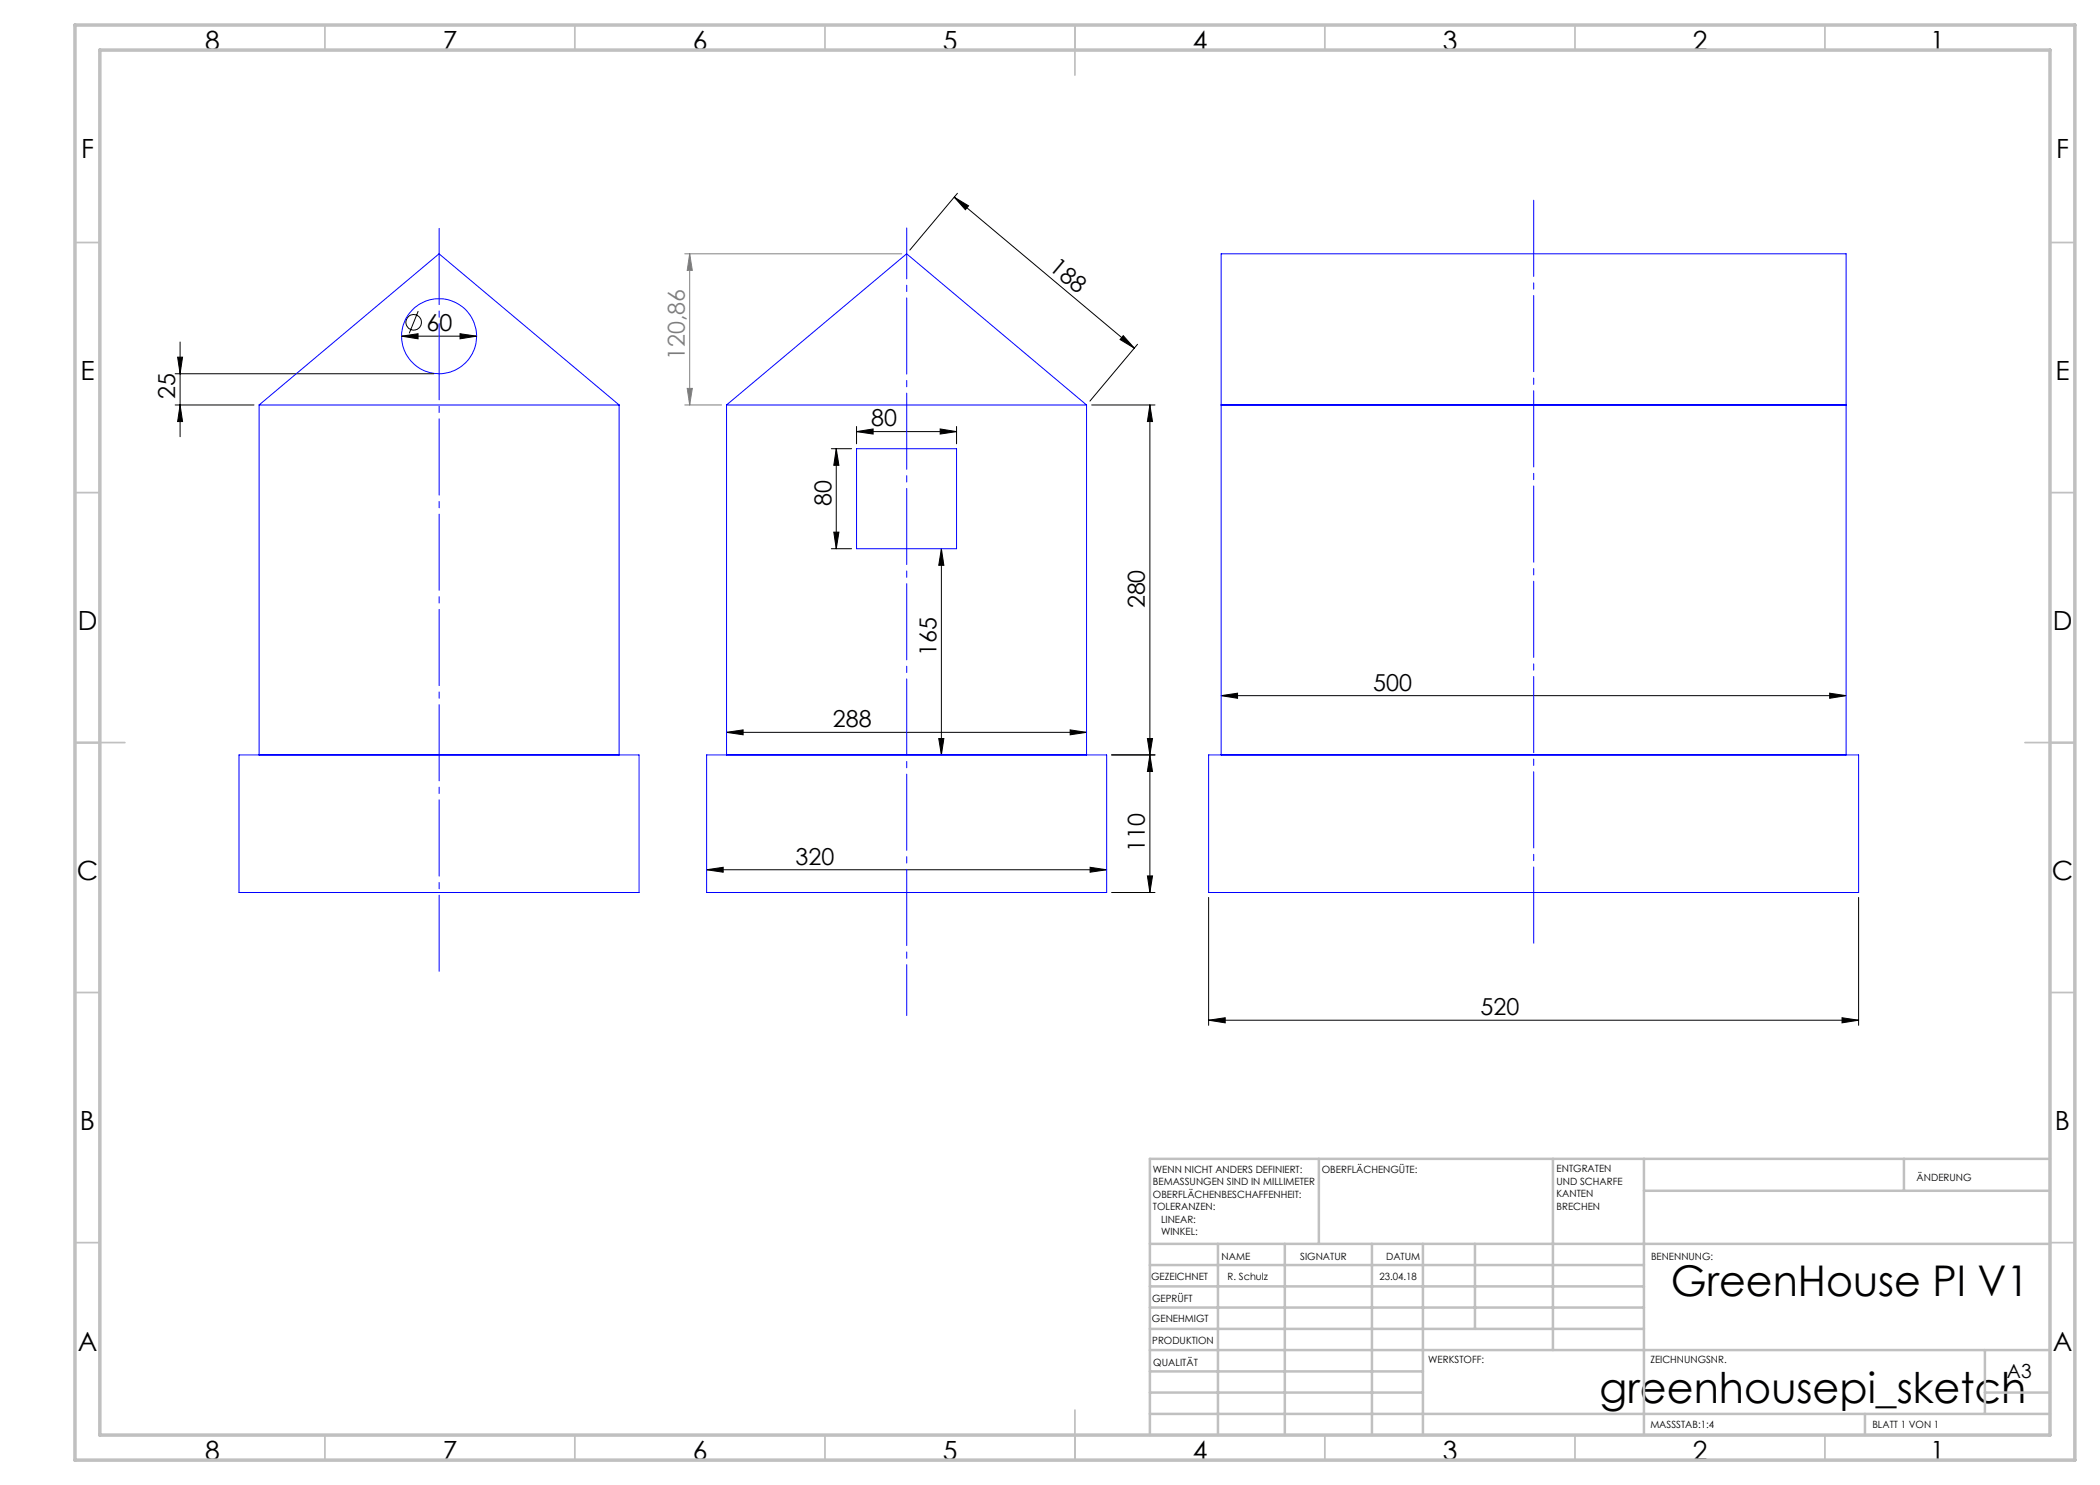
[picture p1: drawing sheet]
<svg xmlns="http://www.w3.org/2000/svg" width="420mm" height="297mm" viewBox="0 0 420 297" stroke-linecap="round" stroke-linejoin="round" font-family="sans-serif">
<g fill="none" stroke="#000" stroke-width=".2">
<path d="M190.9 39.4l36 30.2M190.9 39.4l2.8 1.8-.6 .7zM191.5 38.7l-9.5 11.3M35 74.8h51.8M35.5 71.4h1l-.5 3.4zM36 68.4v18.9M80.3 67.2h15M80.3 67.2l3.3-.5v1.1zM83.6 62.2l-1.8 4.5M92 66.7l3.3 .5-3.3 .6zM224.6 67.1l2.3 2.5-2.9-1.7zM227.5 68.9l-9.5 11.3"/>
<path d="M35 81h15.8M36 81l.5 3.3h-1zM166.3 89.7h4M167.3 89.7l.5 3.4h-1zM167.3 89.7v20M171.3 86.3l3.3-.5v1zM171.3 85.3v3.5M171.3 86.3h20M188 85.8l3.3 .5-3.3 .5zM191.3 85.3v3.5M218.3 81h12.7M230 81l.5 3.3h-1z"/>
<path d="M230 81v97.5M166.3 109.7h4M166.8 106.4h1l-.5 3.3zM188.3 109.7l.5 3.4h-1.1zM188.3 109.7v41.3M244.2 139.1l3.3-.5v1.1zM244.2 139.1h125M365.9 138.6l3.3 .5-3.3 .6zM145.3 146.5l3.3-.5v1zM145.3 146.5h72M187.7 147.7h1.1l-.5 3.3zM214 146l3.3 .5-3.3 .5z"/>
<path d="M222.3 151h8.7M229.5 147.7h1l-.5 3.3zM230 151l.5 3.3h-1zM141.3 174l3.3-.5v.9zM141.3 174h80M218 173.5l3.3 .5-3.3 .4zM222.3 178.5h8.7M229.5 175.2h1l-.5 3.3zM241.7 179.5v25.6M371.7 179.5v25.6M241.7 204l3.3-.5v1.1zM241.7 204h130"/>
<path d="M368.4 203.5l3.3 .5-3.3 .6z"/>
<circle cx="82.7" cy="64.5" r="1.56"/>
</g>
<path d="M136.9 50.8h43.4M137.9 50.8l.6 3.3h-1.1zM137.9 50.8v30.2M137.4 77.7h1.1l-.6 3.3zM136.9 81h7.4" fill="none" stroke="#808080" stroke-width=".2"/>
<g fill="none" stroke="#00f" stroke-width=".2">
<path d="M51.8 81h72M51.8 81l36-30.2 36 30.2M51.8 81v70M123.8 81v70M145.3 81l36-30.2 36 30.2M145.3 81v70M145.3 81h72M171.3 89.7h20v20h-20zM217.3 81v70M244.2 81h125M47.8 151h80v27.5h-80zM141.3 151h80v27.5h-80z"/>
<path d="M241.7 151h130v27.5h-130zM244.2 151v-100.2h125v100.2"/>
<circle cx="87.8" cy="67.3" r="7.5"/>
</g>
<g fill="none" stroke="#c0c0c0" stroke-width=".35">
<path d="M65 5v5M115 5v5M165 5v5M215 5v10M265 5v5M315 5v5M365 5v5M15 48.5h5M410 48.5h5M15 98.5h5M410 98.5h5M15 148.5h10"/>
<path d="M405 148.5h10M15 198.5h5M410 198.5h5M15 248.5h5M410 248.5h5M65 287v5M115 287v5M165 287v5M215 282v10M265 287v5M315 287v5M365 287v5"/>
</g>
<g fill="none" stroke="#c0c0c0" stroke-width=".5">
<path d="M263.8 231.8v17M310.6 231.8v38.2M328.8 231.8v55.2M328.8 238.2h81.2M380.8 231.8v6.4M410 231.8h-180v55.2M230 248.8h180M230 257.3h98.8M230 253h98.8M243.6 248.8v38.2M257 248.8v38.2M274.4 248.8v38.2"/>
<path d="M284.6 248.8v38.2M295 248.8v17M230 265.8h98.8M230 261.5h98.8M230 278.5h54.6M230 274.3h54.6M230 270h180M397 278.5h13M397 270v12.8M230 282.8h180M373 282.8v4.2"/>
</g>
<path d="M15 5h400v287h-400zM20 10h390v277h-390z" fill="none" stroke="#c0c0c0" stroke-width=".7"/>
<path d="M181.3 45.6v157.5" fill="none" stroke="#00f" stroke-width=".2" stroke-dasharray="15.2 1.3 1.3 1.3" stroke-dashoffset="5.1"/>
<path d="M306.7 189.8v-150.9" fill="none" stroke="#00f" stroke-width=".2" stroke-dasharray="15.2 1.3 1.3 1.3" stroke-dashoffset="-1.2"/>
<path d="M87.8 45.6v148.8" fill="none" stroke="#00f" stroke-width=".2" stroke-dasharray="15.2 1.3 1.3 1.3" stroke-dashoffset="-.1"/>
<g fill="#000">
<path d="M190.9 39.4l2.8 1.8-.6 .7zM224.6 67.1l2.3 2.5-2.9-1.7z"/>
<path d="M92 66.7v1.1l3.3-.6zM80.3 67.2l3.3 .6v-1.1z"/>
<path d="M230 81l.5 3.3h-1zM229.5 147.7h1l-.5 3.3zM167.3 89.7l.5 3.4h-1zM166.8 106.4h1l-.5 3.3zM188.3 109.7l.5 3.4h-1.1zM187.7 147.7h1.1l-.5 3.3zM35.5 71.4h1l-.5 3.4zM36 81l.5 3.3h-1z"/>
<path d="M145.3 146.5l3.3-.5v1zM214 146l3.3 .5-3.3 .5zM141.3 174l3.3-.5v.9zM218 173.5l3.3 .5-3.3 .4zM171.3 86.3l3.3-.5v1zM188 85.8l3.3 .5-3.3 .5zM241.7 204l3.3-.5v1.1zM368.4 203.5l3.3 .5-3.3 .6zM244.2 139.1l3.3-.5v1.1zM365.9 138.6l3.3 .5-3.3 .6z"/>
<path d="M229.5 175.2h1l-.5 3.3zM230 151l.5 3.3h-1z"/>
</g>
<path d="M137.9 50.8l.6 3.3h-1.1zM137.4 77.7h1.1l-.6 3.3z" fill="#808080"/>
<g font-size="8.5">
<text x="334.1" y="259.3">GreenHouse PI V1</text>
<text x="319.9" y="280.6">greenhousepi_sketch</text>
</g>
<g font-size="5.3">
<text x="41" y="9.9">8</text>
<text x="88.5" y="9.9">7</text>
<text x="138.5" y="9.9">6</text>
<text x="188.5" y="9.9">5</text>
<text x="238.5" y="9.9">4</text>
<text x="288.5" y="9.9">3</text>
<text x="338.5" y="9.9">2</text>
<text x="386" y="9.9">1</text>
<text x="16.2" y="31.7">F</text>
<text x="411.2" y="31.7">F</text>
<text x="16.1" y="75.9">E</text>
<text x="411.1" y="75.9">E</text>
<text x="15.5" y="125.9">D</text>
<text x="410.5" y="125.9">D</text>
<text x="15.4" y="175.9">C</text>
<text x="410.4" y="175.9">C</text>
<text x="16" y="225.9">B</text>
<text x="411" y="225.9">B</text>
<text x="15.5" y="270.2">A</text>
<text x="410.5" y="270.2">A</text>
<text x="41" y="291.9">8</text>
<text x="88.5" y="291.9">7</text>
<text x="138.5" y="291.9">6</text>
<text x="188.5" y="291.9">5</text>
<text x="238.5" y="291.9">4</text>
<text x="288.5" y="291.9">3</text>
<text x="338.5" y="291.9">2</text>
<text x="386" y="291.9">1</text>
</g>
<g font-size="4.7">
<text x="209.7" y="53.9" transform="rotate(40 209.7 53.9)">188</text>
<text x="85.3" y="66.2">60</text>
<text x="35" y="79.8" transform="rotate(-90 35 79.8)">25</text>
<text x="174.3" y="85.3">80</text>
<text x="166.3" y="101.2" transform="rotate(-90 166.3 101.2)">80</text>
<text x="229" y="121.7" transform="rotate(-90 229 121.7)">280</text>
<text x="187.3" y="131.3" transform="rotate(-90 187.3 131.3)">165</text>
<text x="274.6" y="138.1">500</text>
<text x="166.6" y="145.4">288</text>
<text x="159.1" y="172.9">320</text>
<text x="229" y="170.4" transform="rotate(-90 229 170.4)">110</text>
<text x="296.1" y="203">520</text>
</g>
<text font-size="4.7" fill="#808080" x="137" y="72" transform="rotate(-90 137 72)">120,86</text>
<text font-size="3.9" x="401.4" y="275.6">A3</text>
<g font-size="2">
<text x="230.6" y="234.6">WENN NICHT ANDERS DEFINIERT:</text>
<text x="230.6" y="237.1">BEMASSUNGEN SIND IN MILLIMETER</text>
<text x="230.6" y="239.6">OBERFLÄCHENBESCHAFFENHEIT:</text>
<text x="264.4" y="234.6">OBERFLÄCHENGÜTE:</text>
<text x="311.3" y="234.5">ENTGRATEN</text>
<text x="311.3" y="237">UND SCHARFE</text>
<text x="311.3" y="239.5">KANTEN</text>
<text x="383.3" y="236.2">ÄNDERUNG</text>
<text x="230.6" y="242.1">TOLERANZEN:</text>
<text x="232.2" y="244.6">LINEAR:</text>
<text x="311.3" y="242">BRECHEN</text>
<text x="232.2" y="247.1">WINKEL:</text>
<text x="244.3" y="252">NAME</text>
<text x="260" y="251.9">SIGNATUR</text>
<text x="277.2" y="251.9">DATUM</text>
<text x="330.2" y="251.9">BENENNUNG:</text>
<text x="230.2" y="256.1">GEZEICHNET</text>
<text x="245.5" y="256.1">R. Schulz</text>
<text x="275.9" y="255.9">23.04.18</text>
<text x="230.4" y="260.3">GEPRÜFT</text>
<text x="230.4" y="264.4">GENEHMIGT</text>
<text x="230.5" y="268.8">PRODUKTION</text>
<text x="230.7" y="273.1">QUALITÄT</text>
<text x="285.6" y="272.5">WERKSTOFF:</text>
<text x="330.1" y="272.5">ZEICHNUNGSNR.</text>
<text x="330.1" y="285.6">MASSSTAB:1:4</text>
<text x="374.5" y="285.6">BLATT 1 VON 1</text>
</g>
</svg>
